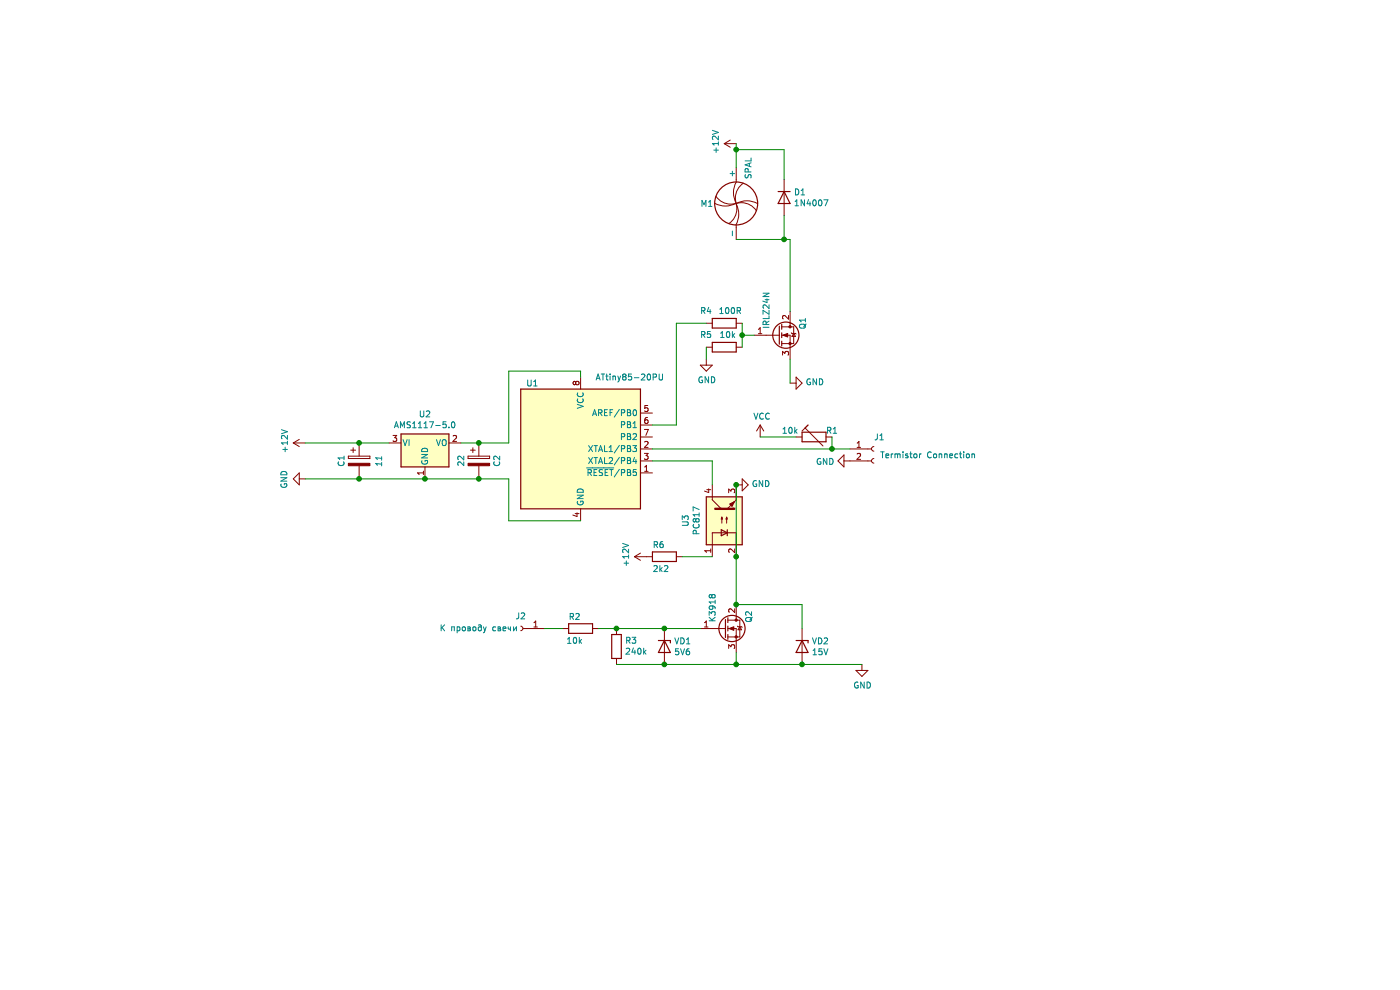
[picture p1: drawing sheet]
EESchema Schematic File Version 4
EELAYER 30 0
EELAYER END
$Descr A4 11693 8268
encoding utf-8
Sheet 1 1
Title ""
Date ""
Rev ""
Comp ""
Comment1 ""
Comment2 ""
Comment3 ""
Comment4 ""
$EndDescr
$Comp
L Device:CP C1
U 1 1
P 3000 3850
F 0 "C1" V 2850 3850 50  0000 C CNN
F 1 "11" V 3164 3850 50  0000 C CIN
F 2 "Capacitor_THT:CP_Radial_D10.0mm_P3.50mm" H 3038 3700 50  0001 C CNN
F 3 "~" H 3000 3850 50  0001 C CNN
	1    3000 3850
	1    0    0    -1  
$EndComp
$Comp
L Device:CP C2
U 1 1
P 4000 3850
F 0 "C2" V 4150 3850 50  0000 C CNN
F 1 "22" V 3850 3850 50  0000 C CNN
F 2 "Capacitor_THT:CP_Radial_D10.0mm_P3.50mm" H 4038 3700 50  0001 C CNN
F 3 "~" H 4000 3850 50  0001 C CNN
	1    4000 3850
	1    0    0    -1  
$EndComp
Wire Wire Line
	3000 3700 2550 3700
$Comp
L power:+12V #PWR0101
U 1 1
P 2550 3700
F 0 "#PWR0101" H 2550 3550 50  0001 C CNN
F 1 "+12V" H 2565 3873 50  0000 C CNN
F 2 "Connector_PinHeader_1.00mm:PinHeader_1x01_P1.00mm_Vertical" H 2550 3700 50  0001 C CNN
F 3 "" H 2550 3700 50  0001 C CNN
	1    2550 3700
	0    -1   -1   0   
$EndComp
$Comp
L power:GND #PWR0102
U 1 1
P 2550 4000
F 0 "#PWR0102" H 2550 3750 50  0001 C CNN
F 1 "GND" H 2555 3827 50  0000 C CNN
F 2 "Connector_PinHeader_1.00mm:PinHeader_1x01_P1.00mm_Vertical" H 2550 4000 50  0001 C CNN
F 3 "" H 2550 4000 50  0001 C CNN
	1    2550 4000
	0    1    1    0   
$EndComp
Wire Wire Line
	6350 3650 6650 3650
$Comp
L Device:RTRIM R1
U 1 1
P 6800 3650
F 0 "R1" V 6850 3500 50  0000 C CNN
F 1 "10k" V 6850 3850 50  0000 C CNN
F 2 "Potentiometer_THT:Potentiometer_Bourns_3009Y_Horizontal" V 6730 3650 50  0001 C CNN
F 3 "~" H 6800 3650 50  0001 C CNN
	1    6800 3650
	0    -1   -1   0   
$EndComp
Wire Wire Line
	6950 3650 6950 3750
Connection ~ 6950 3750
Wire Wire Line
	6950 3750 7100 3750
$Comp
L Connector:Conn_01x02_Female J1
U 1 1
P 7300 3750
F 0 "J1" H 7300 3850 50  0000 L CNN
F 1 "Termistor Connection" H 7350 3700 50  0000 L CNN
F 2 "Connector_PinHeader_1.00mm:PinHeader_2x01_P1.00mm_Vertical" H 7300 3750 50  0001 C CNN
F 3 "~" H 7300 3750 50  0001 C CNN
	1    7300 3750
	1    0    0    -1  
$EndComp
$Comp
L power:GND #PWR0103
U 1 1
P 7100 3850
F 0 "#PWR0103" H 7100 3600 50  0001 C CNN
F 1 "GND" V 7105 3722 50  0000 R CNN
F 2 "" H 7100 3850 50  0001 C CNN
F 3 "" H 7100 3850 50  0001 C CNN
	1    7100 3850
	0    1    1    0   
$EndComp
$Comp
L MCU_Microchip_ATtiny:ATtiny85-20PU U1
U 1 1
P 4850 3750
F 0 "U1" H 4500 4300 50  0000 R CNN
F 1 "ATtiny85-20PU" H 5550 4350 50  0000 R CNN
F 2 "Package_DIP:DIP-8_W7.62mm" H 4850 3750 50  0001 C CIN
F 3 "http://ww1.microchip.com/downloads/en/DeviceDoc/atmel-2586-avr-8-bit-microcontroller-attiny25-attiny45-attiny85_datasheet.pdf" H 4850 3750 50  0001 C CNN
	1    4850 3750
	1    0    0    -1  
$EndComp
Wire Wire Line
	3000 4000 2550 4000
$Comp
L power:VCC #PWR0104
U 1 1
P 6350 3650
F 0 "#PWR0104" H 6350 3500 50  0001 C CNN
F 1 "VCC" H 6365 3823 50  0000 C CNN
F 2 "" H 6350 3650 50  0001 C CNN
F 3 "" H 6350 3650 50  0001 C CNN
	1    6350 3650
	1    0    0    -1  
$EndComp
Wire Wire Line
	4850 3100 4850 3150
Wire Wire Line
	5450 3750 6950 3750
Wire Wire Line
	3000 3700 3250 3700
Connection ~ 3000 3700
Wire Wire Line
	4250 4000 4250 4350
Wire Wire Line
	4250 4350 4850 4350
Connection ~ 3000 4000
Connection ~ 4000 4000
Wire Wire Line
	4000 4000 4250 4000
Wire Wire Line
	4250 3700 4250 3100
Wire Wire Line
	4250 3100 4850 3100
Wire Wire Line
	3850 3700 4000 3700
Connection ~ 4000 3700
Wire Wire Line
	4000 3700 4250 3700
Wire Wire Line
	5650 3550 5450 3550
Wire Wire Line
	5650 2700 5650 3550
$Comp
L Regulator_Linear:AMS1117-5.0 U2
U 1 1
P 3550 3700
F 0 "U2" H 3550 3942 50  0000 C CNN
F 1 "AMS1117-5.0" H 3550 3851 50  0000 C CNN
F 2 "Package_TO_SOT_SMD:SOT-223-3_TabPin2" H 3550 3900 50  0001 C CNN
F 3 "http://www.advanced-monolithic.com/pdf/ds1117.pdf" H 3650 3450 50  0001 C CNN
	1    3550 3700
	1    0    0    -1  
$EndComp
Wire Wire Line
	3000 4000 3550 4000
Connection ~ 3550 4000
Wire Wire Line
	3550 4000 4000 4000
Wire Wire Line
	5900 2700 5650 2700
Wire Wire Line
	6600 3000 6600 3200
$Comp
L power:GND #PWR0105
U 1 1
P 6600 3200
F 0 "#PWR0105" H 6600 2950 50  0001 C CNN
F 1 "GND" V 6605 3072 50  0000 R CNN
F 2 "" H 6600 3200 50  0001 C CNN
F 3 "" H 6600 3200 50  0001 C CNN
	1    6600 3200
	0    -1   -1   0   
$EndComp
$Comp
L power:+12V #PWR0106
U 1 1
P 6150 1200
F 0 "#PWR0106" H 6150 1050 50  0001 C CNN
F 1 "+12V" H 6165 1373 50  0000 C CNN
F 2 "" H 6150 1200 50  0001 C CNN
F 3 "" H 6150 1200 50  0001 C CNN
	1    6150 1200
	0    -1   -1   0   
$EndComp
Wire Wire Line
	6600 2600 6600 2000
Wire Wire Line
	6200 2800 6200 2900
Connection ~ 6200 2800
Wire Wire Line
	6200 2800 6300 2800
Wire Wire Line
	6200 2700 6200 2800
Wire Wire Line
	5900 2900 5900 3000
$Comp
L power:GND #PWR0107
U 1 1
P 5900 3000
F 0 "#PWR0107" H 5900 2750 50  0001 C CNN
F 1 "GND" H 5905 2827 50  0000 C CNN
F 2 "" H 5900 3000 50  0001 C CNN
F 3 "" H 5900 3000 50  0001 C CNN
	1    5900 3000
	1    0    0    -1  
$EndComp
$Comp
L Device:R R4
U 1 1
P 6050 2700
F 0 "R4" V 6150 2800 50  0000 L CNN
F 1 "100R" V 6150 2550 50  0000 L CNN
F 2 "Resistor_SMD:R_2512_6332Metric" V 5980 2700 50  0001 C CNN
F 3 "~" H 6050 2700 50  0001 C CNN
	1    6050 2700
	0    -1   -1   0   
$EndComp
$Comp
L Device:R R5
U 1 1
P 6050 2900
F 0 "R5" V 6150 3000 50  0000 L CNN
F 1 "10k" V 6150 2800 50  0000 L CNN
F 2 "Resistor_SMD:R_2512_6332Metric" V 5980 2900 50  0001 C CNN
F 3 "~" H 6050 2900 50  0001 C CNN
	1    6050 2900
	0    -1   -1   0   
$EndComp
$Comp
L Transistor_FET:IRLZ44N Q1
U 1 1
P 6500 2800
F 0 "Q1" V 6704 2846 50  0000 L CNN
F 1 "IRLZ24N" V 6400 2850 50  0000 L CNN
F 2 "Package_TO_SOT_THT:TO-220-3_Vertical" H 6750 2725 50  0001 L CIN
F 3 "http://www.irf.com/product-info/datasheets/data/irlz44n.pdf" H 6500 2800 50  0001 L CNN
	1    6500 2800
	1    0    0    -1  
$EndComp
$Comp
L Device:D_Zener VD2
U 1 1
P 6700 5400
F 0 "VD2" V 6654 5480 50  0000 L CNN
F 1 "15V" V 6745 5480 50  0000 L CNN
F 2 "Diode_SMD:D_SC-80" H 6700 5400 50  0001 C CNN
F 3 "~" H 6700 5400 50  0001 C CNN
	1    6700 5400
	0    1    1    0   
$EndComp
$Comp
L Device:D_Zener VD1
U 1 1
P 5550 5400
F 0 "VD1" V 5504 5480 50  0000 L CNN
F 1 "5V6" V 5595 5480 50  0000 L CNN
F 2 "Diode_SMD:D_SC-80" H 5550 5400 50  0001 C CNN
F 3 "~" H 5550 5400 50  0001 C CNN
	1    5550 5400
	0    1    1    0   
$EndComp
$Comp
L Device:R R2
U 1 1
P 4850 5250
F 0 "R2" V 4750 5200 50  0000 C CNN
F 1 "10k" V 4950 5200 50  0000 C CNN
F 2 "Resistor_SMD:R_2512_6332Metric" V 4780 5250 50  0001 C CNN
F 3 "~" H 4850 5250 50  0001 C CNN
	1    4850 5250
	0    1    1    0   
$EndComp
$Comp
L Device:R R3
U 1 1
P 5150 5400
F 0 "R3" H 5080 5354 50  0000 R CNN
F 1 "240k" H 5080 5445 50  0000 R CNN
F 2 "Resistor_SMD:R_2512_6332Metric" V 5080 5400 50  0001 C CNN
F 3 "~" H 5150 5400 50  0001 C CNN
	1    5150 5400
	-1   0    0    1   
$EndComp
$Comp
L Connector:Conn_01x01_Female J2
U 1 1
P 4350 5250
F 0 "J2" H 4350 5150 50  0000 C CNN
F 1 "К проводу свечи" H 4700 5250 50  0000 C CNN
F 2 "Connector_PinHeader_1.00mm:PinHeader_1x01_P1.00mm_Vertical" H 4350 5250 50  0001 C CNN
F 3 "~" H 4350 5250 50  0001 C CNN
	1    4350 5250
	-1   0    0    1   
$EndComp
$Comp
L Transistor_FET:IRLZ44N Q2
U 1 1
P 6050 5250
F 0 "Q2" V 6254 5296 50  0000 L CNN
F 1 "К3918" V 5950 5300 50  0000 L CNN
F 2 "Package_TO_SOT_SMD:TO-263-2" H 6300 5175 50  0001 L CIN
F 3 "http://www.irf.com/product-info/datasheets/data/irlz44n.pdf" H 6050 5250 50  0001 L CNN
	1    6050 5250
	1    0    0    -1  
$EndComp
Wire Wire Line
	5000 5250 5150 5250
Wire Wire Line
	5150 5250 5550 5250
Connection ~ 5150 5250
Wire Wire Line
	5550 5250 5850 5250
Connection ~ 5550 5250
Wire Wire Line
	4700 5250 4550 5250
Wire Wire Line
	6700 5250 6700 5050
Wire Wire Line
	6700 5050 6150 5050
Wire Wire Line
	5150 5550 5550 5550
Connection ~ 5550 5550
Wire Wire Line
	5550 5550 6150 5550
Connection ~ 6700 5550
Wire Wire Line
	6700 5550 7200 5550
Wire Wire Line
	6150 5450 6150 5550
Connection ~ 6150 5550
Wire Wire Line
	6150 5550 6700 5550
Wire Wire Line
	5450 3850 5950 3850
$Comp
L power:GND #PWR0108
U 1 1
P 7200 5550
F 0 "#PWR0108" H 7200 5300 50  0001 C CNN
F 1 "GND" H 7205 5377 50  0000 C CNN
F 2 "" H 7200 5550 50  0001 C CNN
F 3 "" H 7200 5550 50  0001 C CNN
	1    7200 5550
	1    0    0    -1  
$EndComp
$Comp
L Diode:1N4007 D1
U 1 1
P 6550 1650
F 0 "D1" V 6504 1730 50  0000 L CNN
F 1 "1N4007" V 6595 1730 50  0000 L CNN
F 2 "Diode_THT:D_DO-41_SOD81_P10.16mm_Horizontal" H 6550 1475 50  0001 C CNN
F 3 "http://www.vishay.com/docs/88503/1n4001.pdf" H 6550 1650 50  0001 C CNN
	1    6550 1650
	0    1    1    0   
$EndComp
$Comp
L Isolator:PC817 U3
U 1 1
P 6050 4350
F 0 "U3" H 6050 4675 50  0000 C CNN
F 1 "PC817" H 6050 4584 50  0000 C CNN
F 2 "Package_DIP:DIP-4_W7.62mm" H 5850 4150 50  0001 L CIN
F 3 "http://www.soselectronic.cz/a_info/resource/d/pc817.pdf" H 6050 4350 50  0001 L CNN
	1    6050 4350
	0    -1   -1   0   
$EndComp
$Comp
L Device:R R6
U 1 1
P 5550 4650
F 0 "R6" V 5450 4550 50  0000 L CNN
F 1 "2k2" V 5650 4550 50  0000 L CNN
F 2 "Resistor_SMD:R_2512_6332Metric" V 5480 4650 50  0001 C CNN
F 3 "~" H 5550 4650 50  0001 C CNN
	1    5550 4650
	0    1    1    0   
$EndComp
Wire Wire Line
	5950 4650 5700 4650
$Comp
L power:+12V #PWR01
U 1 1
P 5400 4650
F 0 "#PWR01" H 5400 4500 50  0001 C CNN
F 1 "+12V" H 5415 4823 50  0000 C CNN
F 2 "" H 5400 4650 50  0001 C CNN
F 3 "" H 5400 4650 50  0001 C CNN
	1    5400 4650
	0    -1   -1   0   
$EndComp
Wire Wire Line
	6150 4050 6150 4650
Connection ~ 6150 5050
Connection ~ 6150 4650
Wire Wire Line
	6150 4650 6150 5050
$Comp
L power:GND #PWR0109
U 1 1
P 6150 4050
F 0 "#PWR0109" H 6150 3800 50  0001 C CNN
F 1 "GND" V 6155 3922 50  0000 R CNN
F 2 "" H 6150 4050 50  0001 C CNN
F 3 "" H 6150 4050 50  0001 C CNN
	1    6150 4050
	0    -1   -1   0   
$EndComp
Connection ~ 6150 4050
Wire Wire Line
	5950 4050 5950 3850
$Comp
L Motor:Fan_ALT M1
U 1 1
P 6150 1700
F 0 "M1" H 5850 1700 50  0000 L CNN
F 1 "SPAL" V 6250 1900 50  0000 L CNN
F 2 "Connector_PinHeader_1.00mm:PinHeader_2x01_P1.00mm_Vertical" H 6150 1650 50  0001 C CNN
F 3 "~" H 6150 1650 50  0001 C CNN
	1    6150 1700
	1    0    0    -1  
$EndComp
Wire Wire Line
	6550 1800 6550 2000
Wire Wire Line
	6150 2000 6550 2000
Connection ~ 6550 2000
Wire Wire Line
	6550 2000 6600 2000
Wire Wire Line
	6150 1400 6150 1250
Wire Wire Line
	6550 1500 6550 1250
Wire Wire Line
	6550 1250 6150 1250
Connection ~ 6150 1250
Wire Wire Line
	6150 1250 6150 1200
$EndSCHEMATC
